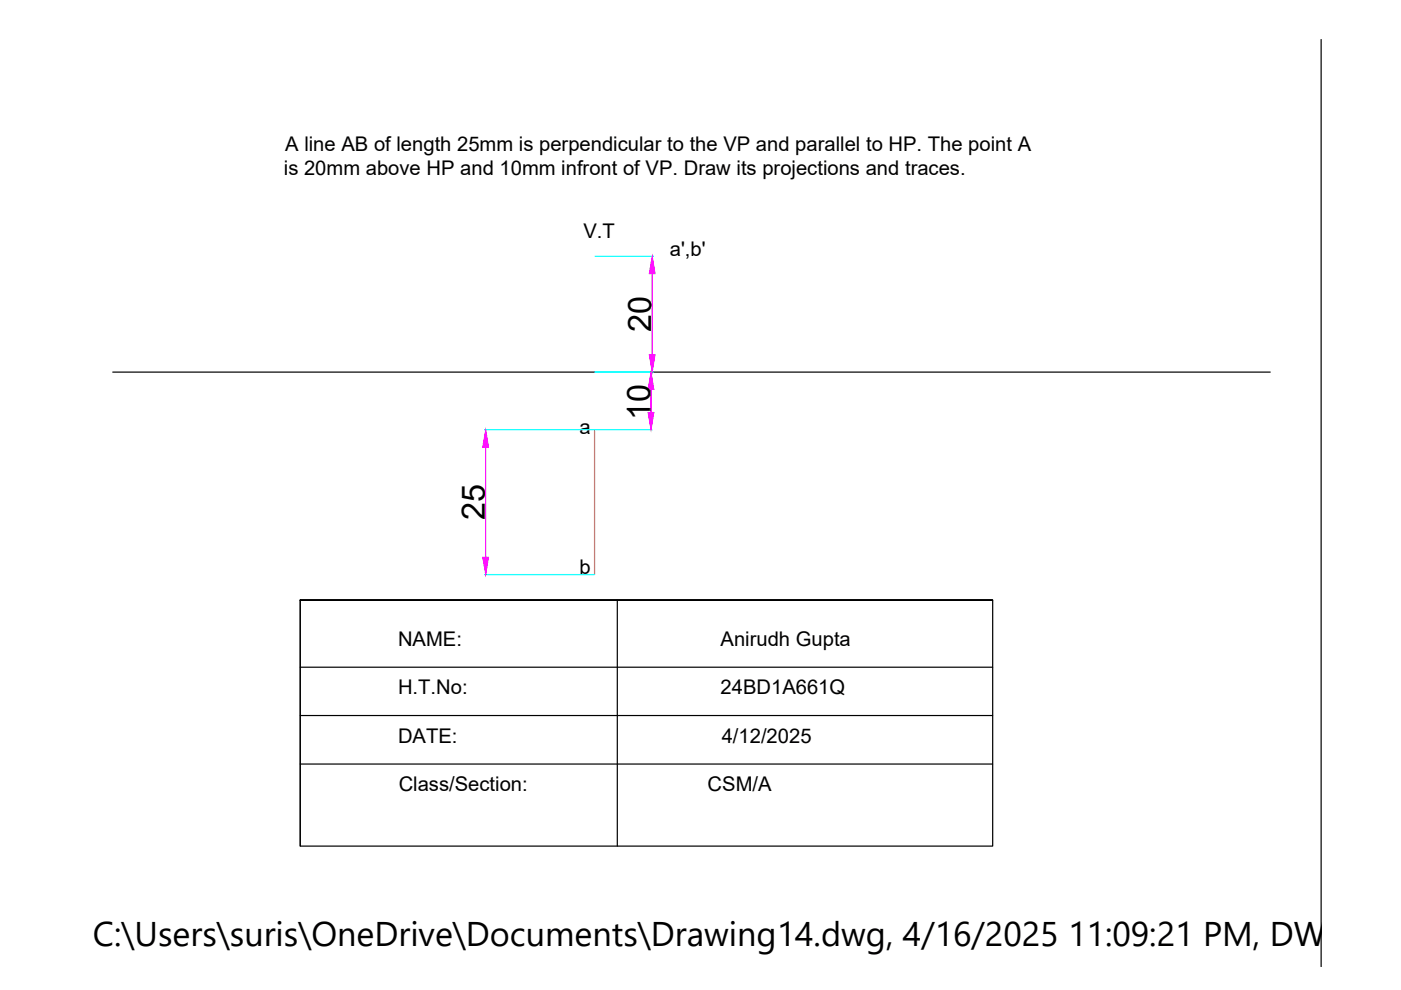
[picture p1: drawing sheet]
<svg xmlns="http://www.w3.org/2000/svg" width="297mm" height="210mm" viewBox="0 0 297 210" stroke-linecap="round" stroke-linejoin="round" font-family="sans-serif">
<!-- layer: 0 -->
<path d="M280.1 8.4v196.6M23.9 78.9h245.4M138 78.9v12.2M130.9 127.2v52.2M210.5 127.2h-146.8h146.8v52.2h-146.8v-52.2v52.2M63.7 141.5h146.8M63.7 151.7h146.8M63.7 162h146.8" fill="none" stroke="#000" stroke-width=".25"/>
<path d="M126.1 54.3h12.4M126.1 78.9h12.4M102.7 91.1h23.3M126.1 91.1h12.1M102.7 121.8h23.3" fill="none" stroke="#0ff" stroke-width=".25"/>
<path d="M138.3 58v17.2M103 94.8v23.3M138 82.6v4.8" fill="none" stroke="#f0f" stroke-width=".25"/>
<g fill="#f0f" stroke="#f0f" stroke-width=".21">
<path d="M138.3 54.3l.6 3.7h-1.2z"/>
<path d="M137.7 75.2h1.2l-.6 3.7z"/>
<path d="M138 78.9l.6 3.7h-1.2z"/>
<path d="M137.4 87.4h1.2l-.6 3.7z"/>
<path d="M103 91.1l.6 3.7h-1.3z"/>
<path d="M102.3 118.1h1.3l-.6 3.7z"/>
</g>
<path d="M126.1 91.1v30.7" fill="none" stroke="#cd6928" stroke-width=".25"/>
<text font-size="7.3" x="19.7" y="200.6">C:\Users\suris\OneDrive\Documents\Drawing14.dwg, 4/16/2025 11:09:21 PM, DWG To</text>
<g font-size="6.9">
<text x="138.1" y="70.3" transform="rotate(-90 138.1 70.3)">20</text>
<text x="137.8" y="89.1" transform="rotate(-90 137.8 89.1)">10</text>
<text x="102.8" y="110.3" transform="rotate(-90 102.8 110.3)">25</text>
</g>
<g font-size="4.3">
<text x="60.5" y="31.9">A line AB of length 25mm is perpendicular to the VP and parallel to HP. The point A</text>
<text x="60.2" y="37.1">is 20mm above HP and 10mm infront of VP. Draw its projections and traces.</text>
<text x="123.7" y="50.4">V.T</text>
<text x="142" y="54.3">a',b'</text>
<text x="122.9" y="91.9">a</text>
<text x="122.9" y="121.8">b</text>
<text x="84.4" y="136.9">NAME:</text>
<text x="152.8" y="136.9">Anirudh Gupta</text>
<text x="84.4" y="147.2">H.T.No:</text>
<text x="152.8" y="147.2">24BD1A661Q</text>
<text x="84.4" y="157.5">DATE:</text>
<text x="153" y="157.5">4/12/2025</text>
<text x="84.5" y="167.8">Class/Section:</text>
<text x="150" y="167.8">CSM/A</text>
</g>
</svg>
